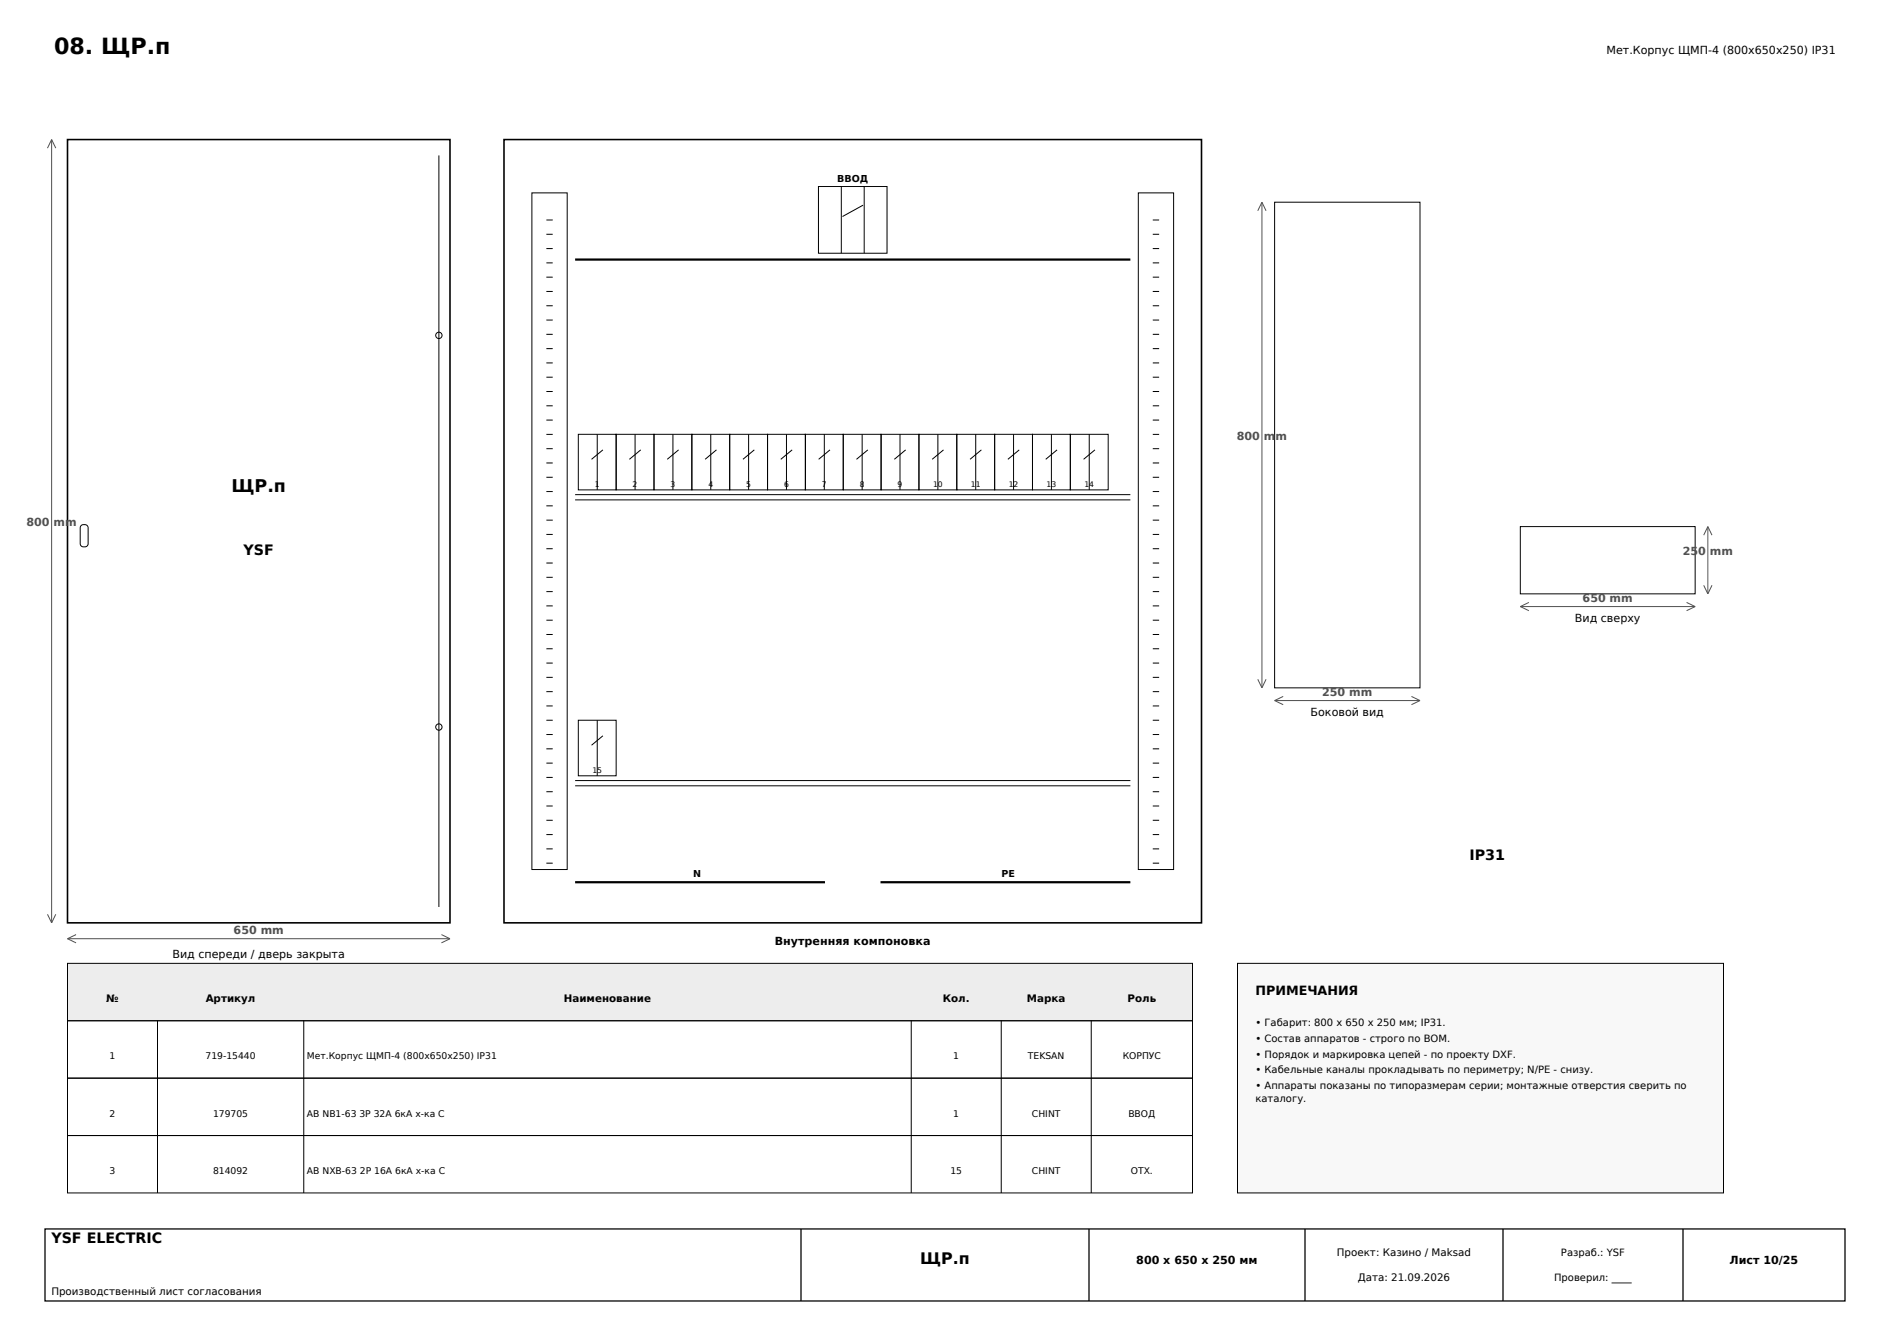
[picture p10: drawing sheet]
<svg xmlns="http://www.w3.org/2000/svg" width="420mm" height="297mm" viewBox="0 0 420 297" stroke-linecap="round" stroke-linejoin="round" font-family="sans-serif">
<path d="M15 31h85v174h-85zM112 31h155v174h-155z" fill="none" stroke="#000" stroke-width=".35"/>
<g fill="none" stroke="#000" stroke-width=".22">
<path d="M97.5 34.5v167M118.2 42.8h7.8v150.4h-7.8zM121.4 58.4h1.4M121.4 55.2h1.4M121.4 52h1.4M121.4 48.9h1.4M181.9 41.4h15.2v14.9h-15.2zM187 41.4v14.9M191.8 45.6l-4.6 2.5M192 41.4v14.9M253 42.8h7.8v150.4h-7.8zM256.2 58.4h1.4"/>
<path d="M256.2 55.2h1.4M256.2 52h1.4M256.2 48.9h1.4M283.3 44.9h32.3v107.9h-32.3zM121.4 77.4h1.4M121.4 74.3h1.4M121.4 71.1h1.4M121.4 67.9h1.4M121.4 64.7h1.4M121.4 61.6h1.4M256.2 77.4h1.4M256.2 74.3h1.4"/>
<path d="M256.2 71.1h1.4M256.2 67.9h1.4M256.2 64.7h1.4M256.2 61.6h1.4M121.4 99.7h1.4M121.4 96.5h1.4M121.4 93.3h1.4M121.4 90.1h1.4M121.4 87h1.4M121.4 83.8h1.4M121.4 80.6h1.4M128.5 96.5h8.4v12.3h-8.4z"/>
<path d="M132.7 96.5v12.3M134 99.9l-2.5 2.1M136.9 96.5h8.4v12.3h-8.4zM141.1 96.5v12.3M142.4 99.9l-2.5 2.1M145.3 96.5h8.4v12.3h-8.4zM149.5 96.5v12.3M150.8 99.9l-2.5 2.1M153.7 96.5h8.5v12.3h-8.5zM157.9 96.5v12.3M159.2 99.9l-2.5 2.1M162.2 96.5h8.4v12.3h-8.4z"/>
<path d="M166.4 96.5v12.3M167.6 99.9l-2.5 2.1M170.6 96.5h8.4v12.3h-8.4zM174.8 96.5v12.3M176 99.9l-2.5 2.1M179 96.5h8.4v12.3h-8.4zM183.2 96.5v12.3M184.4 99.9l-2.5 2.1M187.4 96.5h8.4v12.3h-8.4zM191.6 96.5v12.3M192.9 99.9l-2.6 2.1M195.8 96.5h8.4v12.3h-8.4z"/>
<path d="M200 96.5v12.3M201.3 99.9l-2.6 2.1M204.2 96.5h8.4v12.3h-8.4zM208.4 96.5v12.3M209.7 99.9l-2.5 2.1M212.6 96.5h8.4v12.3h-8.4zM216.8 96.5v12.3M218.1 99.9l-2.5 2.1M221 96.5h8.4v12.3h-8.4zM225.2 96.5v12.3M226.5 99.9l-2.5 2.1M229.4 96.5h8.5v12.3h-8.5z"/>
<path d="M233.6 96.5v12.3M234.9 99.9l-2.5 2.1M237.9 96.5h8.4v12.3h-8.4zM242.1 96.5v12.3M243.3 99.9l-2.5 2.1M256.2 99.7h1.4M256.2 96.5h1.4M256.2 93.3h1.4M256.2 90.1h1.4M256.2 87h1.4M256.2 83.8h1.4M256.2 80.6h1.4"/>
<path d="M18 116.7l.5-.2a.81 .81 0 0 1 1.1 .7v3.6a.9 .9 0 0 1-.9 .7 .9 .9 0 0 1-.9-.7v-3.6zM121.4 118.7h1.4M121.4 115.5h1.4M121.4 112.4h1.4M121.4 109.2h1.4M121.4 106h1.4M121.4 102.8h1.4M127.8 109.9h123.4M127.8 111h123.4M256.2 118.7h1.4M256.2 115.5h1.4M256.2 112.4h1.4"/>
<path d="M256.2 109.2h1.4M256.2 106h1.4M256.2 102.8h1.4M337.8 117h38.9v14.9h-38.9zM121.4 137.8h1.4M121.4 134.6h1.4M121.4 131.4h1.4M121.4 128.2h1.4M121.4 125.1h1.4M121.4 121.9h1.4M256.2 137.8h1.4M256.2 134.6h1.4"/>
<path d="M256.2 131.4h1.4M256.2 128.2h1.4M256.2 125.1h1.4M256.2 121.9h1.4M121.4 160h1.4M121.4 156.8h1.4M121.4 153.6h1.4M121.4 150.5h1.4M121.4 147.3h1.4M121.4 144.1h1.4M121.4 140.9h1.4M128.5 160h8.4v12.3h-8.4z"/>
<path d="M132.7 160v12.3M256.2 160h1.4M256.2 156.8h1.4M256.2 153.6h1.4M256.2 150.5h1.4M256.2 147.3h1.4M256.2 144.1h1.4M256.2 140.9h1.4M121.4 179h1.4M121.4 175.9h1.4M121.4 172.7h1.4M121.4 169.5h1.4"/>
<path d="M121.4 166.3h1.4M121.4 163.2h1.4M127.8 173.4h123.4M127.8 174.6h123.4M134 163.4l-2.5 2.1M256.2 179h1.4M256.2 175.9h1.4M256.2 172.7h1.4M256.2 169.5h1.4M256.2 166.3h1.4M256.2 163.2h1.4M121.4 191.7h1.4"/>
<path d="M121.4 188.6h1.4M121.4 185.4h1.4M121.4 182.2h1.4M256.2 191.7h1.4M256.2 188.6h1.4M256.2 185.4h1.4M256.2 182.2h1.4"/>
<circle cx="97.5" cy="74.5" r=".71"/>
<circle cx="97.5" cy="161.5" r=".71"/>
</g>
<g fill="none" stroke="#505050" stroke-width=".22">
<path d="M11.5 31v174M11.5 31l-.9 1.9M11.5 31l.9 1.9M280.4 44.9v107.9M280.4 44.9l-.9 1.9M280.4 44.9l.9 1.9M379.5 117v14.9M379.5 117l-.9 1.9M379.5 117l.9 1.9M337.8 134.7h38.9M337.8 134.7l2 1M339.8 133.8l-2 .9"/>
<path d="M374.8 133.8l1.9 .9M376.7 134.7l-1.9 1M378.6 130l.9 1.9M380.4 130l-.9 1.9M279.5 150.9l.9 1.9M281.3 150.9l-.9 1.9M283.3 155.6h32.3M283.3 155.6l1.9 .9M285.2 154.7l-1.9 .9M313.7 154.7l1.9 .9M315.6 155.6l-1.9 .9M10.6 203.1l.9 1.9"/>
<path d="M12.4 203.1l-.9 1.9M15 208.5h85M15 208.5l1.9 .9M16.9 207.6l-1.9 .9M98.1 207.6l1.9 .9M100 208.5l-1.9 .9"/>
</g>
<path d="M127.8 57.7h123.4M127.8 196h55.5M195.7 196h55.5" fill="none" stroke="#000" stroke-width=".49"/>
<path d="M15 214h250v12.7h-250z" fill-rule="evenodd" fill="#e9eef3" stroke="#000" stroke-width=".22"/>
<path d="M15 226.8h250v12.7h-250zM15 239.5h250v12.7h-250zM35 226.7v38.3M67.5 226.7v38.3M202.5 226.7v38.3M222.5 226.7v38.3M242.5 226.7v38.3M15 252.3h250v12.7h-250z" fill="none" stroke="#000" stroke-width=".22"/>
<path d="M275 214h108v51h-108z" fill-rule="evenodd" fill="#f7f8fa" stroke="#000" stroke-width=".22"/>
<path d="M10 273h400v16h-400zM178 273v16M242 273v16M290 273v16M334 273v16M374 273v16" fill="none" stroke="#000" stroke-width=".28"/>
<text font-size="4.9" x="12" y="12">08. ЩР.п</text>
<text font-size="3.9" x="51.4" y="109.3">ЩР.п</text>
<text font-size="3.5" x="204.5" y="280.7">ЩР.п</text>
<g font-size="3.2">
<text x="54.1" y="123.2">YSF</text>
<text x="326.5" y="191.1">IP31</text>
<text x="11.4" y="276.2">YSF ELECTRIC</text>
</g>
<text font-size="2.8" x="279" y="221">ПРИМЕЧАНИЯ</text>
<g font-size="2.5">
<text x="357" y="12">Мет.Корпус ЩМП-4 (800x650x250) IP31</text>
<text x="350" y="138.3">Вид сверху</text>
<text x="291.2" y="159.2">Боковой вид</text>
<text x="172.2" y="209.9">Внутренняя компоновка</text>
<text x="38.3" y="212.8">Вид спереди / дверь закрыта</text>
<text x="252.5" y="280.7">800 x 650 x 250 мм</text>
<text x="384.3" y="280.7">Лист 10/25</text>
</g>
<g font-size="2.5" fill="#505050">
<text x="274.8" y="97.8">800 mm</text>
<text x="5.9" y="116.9">800 mm</text>
<text x="373.9" y="123.4">250 mm</text>
<text x="351.7" y="133.7">650 mm</text>
<text x="293.8" y="154.6">250 mm</text>
<text x="51.9" y="207.5">650 mm</text>
</g>
<g font-size="2.3">
<text x="36.6" y="215.9">Петли справа, открывание вправо</text>
<text x="23.6" y="222.7">№</text>
<text x="45.7" y="222.7">Артикул</text>
<text x="125.3" y="222.7">Наименование</text>
<text x="209.5" y="222.7">Кол.</text>
<text x="228.2" y="222.7">Марка</text>
<text x="250.6" y="222.7">Роль</text>
<text x="297.1" y="279.1">Проект: Казино / Maksad</text>
<text x="11.4" y="287.6">Производственный лист согласования</text>
<text x="301.7" y="284.5">Дата: 21.09.2026</text>
</g>
<g font-size="2.2">
<text x="279" y="228">• Габарит: 800 x 650 x 250 мм; IP31.</text>
<text x="279" y="231.5">• Состав аппаратов - строго по BOM.</text>
<text x="279" y="235">• Порядок и маркировка цепей - по проекту DXF.</text>
<text x="279" y="238.5">• Кабельные каналы прокладывать по периметру; N/PE - снизу.</text>
<text x="279" y="241.9">• Аппараты показаны по типоразмерам серии; монтажные отверстия сверить по</text>
<text x="279" y="244.7">каталогу.</text>
<text x="346.9" y="279.1">Разраб.: YSF</text>
<text x="345.4" y="284.5">Проверил: ____</text>
</g>
<g font-size="2.1">
<text x="186" y="40.4">ВВОД</text>
<text x="154.1" y="194.9">N</text>
<text x="222.5" y="194.9">PE</text>
</g>
<g font-size="2">
<text x="24.3" y="235.3">1</text>
<text x="45.7" y="235.3">719-15440</text>
<text x="68.2" y="235.3">Мет.Корпус ЩМП-4 (800x650x250) IP31</text>
<text x="211.8" y="235.3">1</text>
<text x="228.4" y="235.3">TEKSAN</text>
<text x="249.5" y="235.3">КОРПУС</text>
<text x="24.3" y="248">2</text>
<text x="47.3" y="248">179705</text>
<text x="68.2" y="248">АВ NB1-63 3P 32A 6кА х-ка C</text>
<text x="211.8" y="248">1</text>
<text x="229.3" y="248">CHINT</text>
<text x="250.7" y="248">ВВОД</text>
<text x="24.3" y="260.8">3</text>
<text x="47.3" y="260.8">814092</text>
<text x="68.2" y="260.8">АВ NXB-63 2P 16A 6кА х-ка C</text>
<text x="211.2" y="260.8">15</text>
<text x="229.3" y="260.8">CHINT</text>
<text x="251.3" y="260.8">ОТХ.</text>
</g>
<g font-size="1.7">
<text x="132.2" y="108.1">1</text>
<text x="140.6" y="108.1">2</text>
<text x="149" y="108.1">3</text>
<text x="157.4" y="108.1">4</text>
<text x="165.8" y="108.1">5</text>
<text x="174.2" y="108.1">6</text>
<text x="182.6" y="108.1">7</text>
<text x="191.1" y="108.1">8</text>
<text x="199.5" y="108.1">9</text>
<text x="207.3" y="108.1">10</text>
<text x="215.7" y="108.1">11</text>
<text x="224.2" y="108.1">12</text>
<text x="232.6" y="108.1">13</text>
<text x="241" y="108.1">14</text>
<text x="131.6" y="171.6">15</text>
</g>
</svg>
